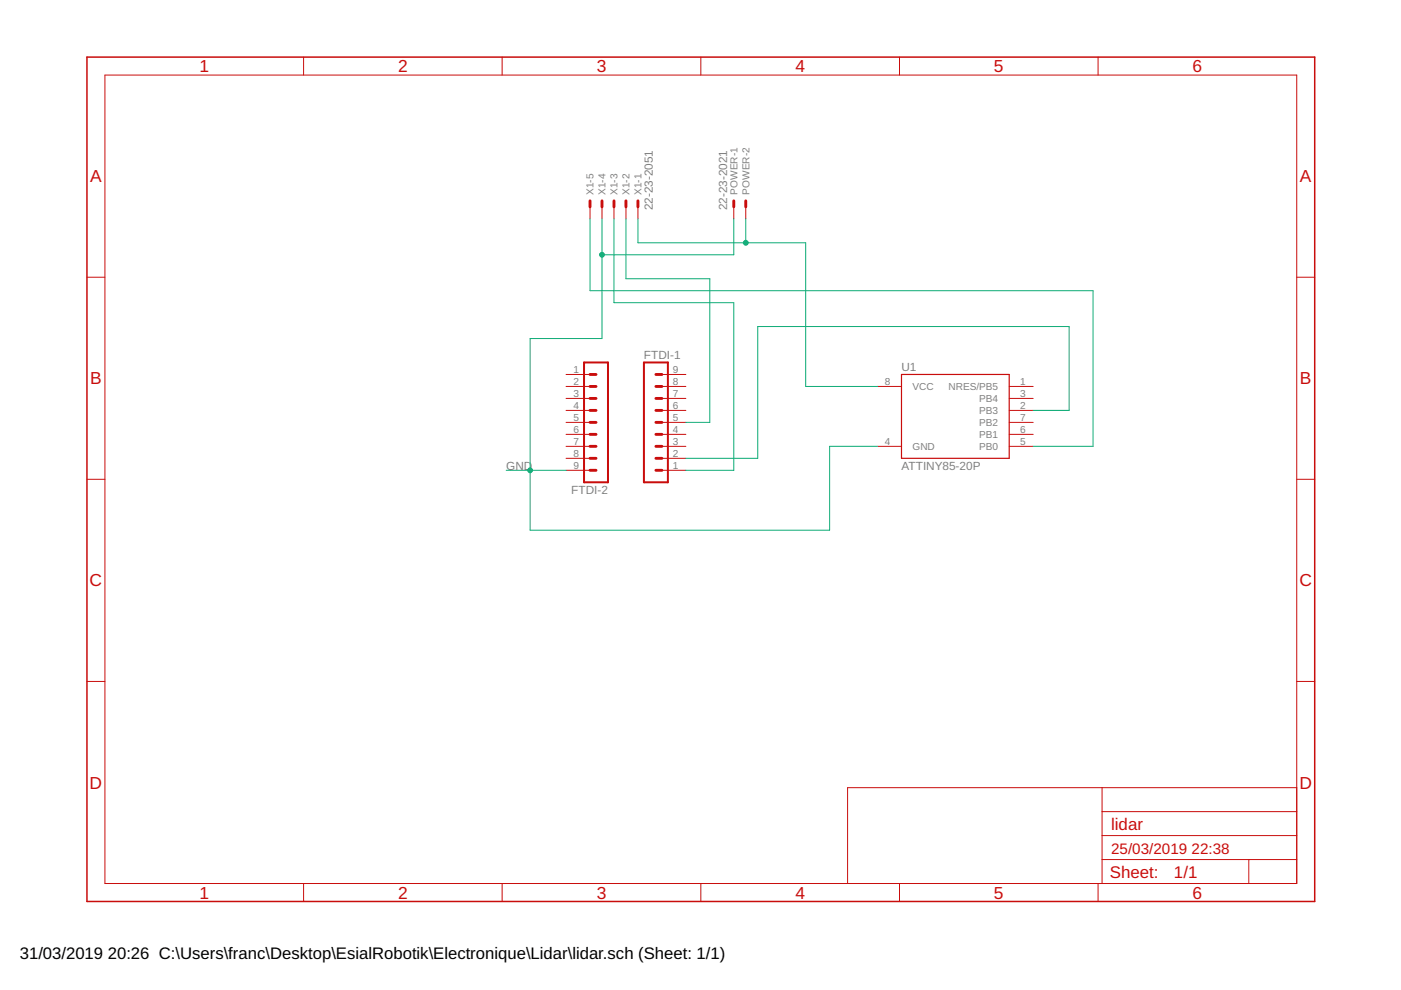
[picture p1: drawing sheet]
<?xml version="1.0" encoding="utf-8"?>
<!DOCTYPE eagle SYSTEM "eagle.dtd">
<eagle version="9.3.0">
<drawing>
<settings>
<setting alwaysvectorfont="no"/>
<setting verticaltext="up"/>
</settings>
<grid distance="0.1" unitdist="inch" unit="inch" style="lines" multiple="1" display="no" altdistance="0.01" altunitdist="inch" altunit="inch"/>
<schematic xreflabel="%F%N/%S.%C%R" xrefpart="/%S.%C%R">
<libraries>
<library name="frames">
<symbols>
<symbol name="A4L-LOC">
<wire x1="256.54" y1="3.81" x2="256.54" y2="8.89" width="0.1016" layer="94"/>
<wire x1="256.54" y1="8.89" x2="256.54" y2="13.97" width="0.1016" layer="94"/>
<wire x1="256.54" y1="13.97" x2="256.54" y2="19.05" width="0.1016" layer="94"/>
<wire x1="256.54" y1="19.05" x2="256.54" y2="24.13" width="0.1016" layer="94"/>
<wire x1="161.29" y1="3.81" x2="161.29" y2="24.13" width="0.1016" layer="94"/>
<wire x1="161.29" y1="24.13" x2="215.265" y2="24.13" width="0.1016" layer="94"/>
<wire x1="215.265" y1="24.13" x2="256.54" y2="24.13" width="0.1016" layer="94"/>
<wire x1="246.38" y1="3.81" x2="246.38" y2="8.89" width="0.1016" layer="94"/>
<wire x1="246.38" y1="8.89" x2="256.54" y2="8.89" width="0.1016" layer="94"/>
<wire x1="246.38" y1="8.89" x2="215.265" y2="8.89" width="0.1016" layer="94"/>
<wire x1="215.265" y1="8.89" x2="215.265" y2="3.81" width="0.1016" layer="94"/>
<wire x1="215.265" y1="8.89" x2="215.265" y2="13.97" width="0.1016" layer="94"/>
<wire x1="215.265" y1="13.97" x2="256.54" y2="13.97" width="0.1016" layer="94"/>
<wire x1="215.265" y1="13.97" x2="215.265" y2="19.05" width="0.1016" layer="94"/>
<wire x1="215.265" y1="19.05" x2="256.54" y2="19.05" width="0.1016" layer="94"/>
<wire x1="215.265" y1="19.05" x2="215.265" y2="24.13" width="0.1016" layer="94"/>
<text x="217.17" y="15.24" size="2.54" layer="94">&gt;DRAWING_NAME</text>
<text x="217.17" y="10.16" size="2.286" layer="94">&gt;LAST_DATE_TIME</text>
<text x="230.505" y="5.08" size="2.54" layer="94">&gt;SHEET</text>
<text x="216.916" y="4.953" size="2.54" layer="94">Sheet:</text>
<frame x1="0" y1="0" x2="260.35" y2="179.07" columns="6" rows="4" layer="94"/>
</symbol>
</symbols>
<devicesets>
<deviceset name="A4L-LOC" prefix="FRAME" uservalue="yes">
<gates>
<gate name="G$1" symbol="A4L-LOC" x="0" y="0"/>
</gates>
<devices>
<device name="">
<technologies>
<technology name=""/>
</technologies>
</device>
</devices>
</deviceset>
</devicesets>
</library>
<library name="con-lstb">
<symbols>
<symbol name="MA09-1">
<wire x1="3.81" y1="-12.7" x2="-1.27" y2="-12.7" width="0.4064" layer="94"/>
<wire x1="1.27" y1="-5.08" x2="2.54" y2="-5.08" width="0.6096" layer="94"/>
<wire x1="1.27" y1="-7.62" x2="2.54" y2="-7.62" width="0.6096" layer="94"/>
<wire x1="1.27" y1="-10.16" x2="2.54" y2="-10.16" width="0.6096" layer="94"/>
<wire x1="1.27" y1="0" x2="2.54" y2="0" width="0.6096" layer="94"/>
<wire x1="1.27" y1="-2.54" x2="2.54" y2="-2.54" width="0.6096" layer="94"/>
<wire x1="1.27" y1="7.62" x2="2.54" y2="7.62" width="0.6096" layer="94"/>
<wire x1="1.27" y1="5.08" x2="2.54" y2="5.08" width="0.6096" layer="94"/>
<wire x1="1.27" y1="2.54" x2="2.54" y2="2.54" width="0.6096" layer="94"/>
<wire x1="1.27" y1="10.16" x2="2.54" y2="10.16" width="0.6096" layer="94"/>
<wire x1="-1.27" y1="12.7" x2="-1.27" y2="-12.7" width="0.4064" layer="94"/>
<wire x1="3.81" y1="-12.7" x2="3.81" y2="12.7" width="0.4064" layer="94"/>
<wire x1="-1.27" y1="12.7" x2="3.81" y2="12.7" width="0.4064" layer="94"/>
<text x="-1.27" y="-15.24" size="1.778" layer="96">&gt;VALUE</text>
<text x="-1.27" y="13.462" size="1.778" layer="95">&gt;NAME</text>
<pin name="1" x="7.62" y="-10.16" visible="pad" length="middle" direction="pas" swaplevel="1" rot="R180"/>
<pin name="2" x="7.62" y="-7.62" visible="pad" length="middle" direction="pas" swaplevel="1" rot="R180"/>
<pin name="3" x="7.62" y="-5.08" visible="pad" length="middle" direction="pas" swaplevel="1" rot="R180"/>
<pin name="4" x="7.62" y="-2.54" visible="pad" length="middle" direction="pas" swaplevel="1" rot="R180"/>
<pin name="5" x="7.62" y="0" visible="pad" length="middle" direction="pas" swaplevel="1" rot="R180"/>
<pin name="6" x="7.62" y="2.54" visible="pad" length="middle" direction="pas" swaplevel="1" rot="R180"/>
<pin name="7" x="7.62" y="5.08" visible="pad" length="middle" direction="pas" swaplevel="1" rot="R180"/>
<pin name="8" x="7.62" y="7.62" visible="pad" length="middle" direction="pas" swaplevel="1" rot="R180"/>
<pin name="9" x="7.62" y="10.16" visible="pad" length="middle" direction="pas" swaplevel="1" rot="R180"/>
</symbol>
</symbols>
<devicesets>
<deviceset name="MA09-1" prefix="SV" uservalue="yes">
<gates>
<gate name="1" symbol="MA09-1" x="0" y="0"/>
</gates>
<devices>
<device name="" package="MA09-1">
<connects>
<connect gate="1" pin="1" pad="1"/>
<connect gate="1" pin="2" pad="2"/>
<connect gate="1" pin="3" pad="3"/>
<connect gate="1" pin="4" pad="4"/>
<connect gate="1" pin="5" pad="5"/>
<connect gate="1" pin="6" pad="6"/>
<connect gate="1" pin="7" pad="7"/>
<connect gate="1" pin="8" pad="8"/>
<connect gate="1" pin="9" pad="9"/>
</connects>
<package3dinstances>
<package3dinstance package3d_urn="urn:adsk.eagle:package:8350/1"/>
</package3dinstances>
<technologies>
<technology name="">
<attribute name="MF" value="" constant="no"/>
<attribute name="MPN" value="" constant="no"/>
<attribute name="OC_FARNELL" value="unknown" constant="no"/>
<attribute name="OC_NEWARK" value="unknown" constant="no"/>
</technology>
</technologies>
</device>
</devices>
</deviceset>
</devicesets>
</library>
<library name="_hhn_attiny25_45_85">
<symbols>
<symbol name="ATTINY25_45_85">
<wire x1="-10.16" y1="7.62" x2="12.7" y2="7.62" width="0.254" layer="94"/>
<wire x1="12.7" y1="7.62" x2="12.7" y2="-10.16" width="0.254" layer="94"/>
<wire x1="12.7" y1="-10.16" x2="-10.16" y2="-10.16" width="0.254" layer="94"/>
<wire x1="-10.16" y1="-10.16" x2="-10.16" y2="7.62" width="0.254" layer="94"/>
<text x="-10.16" y="8.382" size="1.778" layer="95">&gt;NAME</text>
<text x="-10.16" y="-12.7" size="1.778" layer="96">&gt;VALUE</text>
<pin name="PB0" x="17.78" y="-7.62" length="middle" rot="R180"/>
<pin name="PB1" x="17.78" y="-5.08" length="middle" rot="R180"/>
<pin name="PB2" x="17.78" y="-2.54" length="middle" rot="R180"/>
<pin name="PB3" x="17.78" y="0" length="middle" rot="R180"/>
<pin name="PB4" x="17.78" y="2.54" length="middle" rot="R180"/>
<pin name="NRES/PB5" x="17.78" y="5.08" length="middle" rot="R180"/>
<pin name="VCC" x="-15.24" y="5.08" length="middle" direction="pwr"/>
<pin name="GND" x="-15.24" y="-7.62" length="middle" direction="pwr"/>
</symbol>
</symbols>
<devicesets>
<deviceset name="ATTINY85*" prefix="U">
<gates>
<gate name="G$1" symbol="ATTINY25_45_85" x="0" y="0"/>
</gates>
<devices>
<device name="P" package="PDIP08_300MIL">
<connects>
<connect gate="G$1" pin="GND" pad="4"/>
<connect gate="G$1" pin="NRES/PB5" pad="1"/>
<connect gate="G$1" pin="PB0" pad="5"/>
<connect gate="G$1" pin="PB1" pad="6"/>
<connect gate="G$1" pin="PB2" pad="7"/>
<connect gate="G$1" pin="PB3" pad="2"/>
<connect gate="G$1" pin="PB4" pad="3"/>
<connect gate="G$1" pin="VCC" pad="8"/>
</connects>
<technologies>
<technology name="-"/>
<technology name="-20"/>
<technology name="V-10"/>
</technologies>
</device>
<device name="S" package="SOIC8_EIAJ_208MIL">
<connects>
<connect gate="G$1" pin="GND" pad="4"/>
<connect gate="G$1" pin="NRES/PB5" pad="1"/>
<connect gate="G$1" pin="PB0" pad="5"/>
<connect gate="G$1" pin="PB1" pad="6"/>
<connect gate="G$1" pin="PB2" pad="7"/>
<connect gate="G$1" pin="PB3" pad="2"/>
<connect gate="G$1" pin="PB4" pad="3"/>
<connect gate="G$1" pin="VCC" pad="8"/>
</connects>
<technologies>
<technology name="-"/>
<technology name="-20"/>
<technology name="V-10"/>
</technologies>
</device>
</devices>
</deviceset>
</devicesets>
</library>
<library name="con-molex">
<symbols>
<symbol name="MV">
<wire x1="1.27" y1="0" x2="0" y2="0" width="0.6096" layer="94"/>
<text x="2.54" y="-0.762" size="1.524" layer="95">&gt;NAME</text>
<text x="-0.762" y="1.397" size="1.778" layer="96">&gt;VALUE</text>
<pin name="S" x="-2.54" y="0" visible="off" length="short" direction="pas"/>
</symbol>
<symbol name="M">
<wire x1="1.27" y1="0" x2="0" y2="0" width="0.6096" layer="94"/>
<text x="2.54" y="-0.762" size="1.524" layer="95">&gt;NAME</text>
<pin name="S" x="-2.54" y="0" visible="off" length="short" direction="pas"/>
</symbol>
</symbols>
<devicesets>
<deviceset name="22-23-2051" prefix="X">
<gates>
<gate name="-1" symbol="MV" x="0" y="5.08" addlevel="always" swaplevel="1"/>
<gate name="-2" symbol="M" x="0" y="2.54" addlevel="always" swaplevel="1"/>
<gate name="-3" symbol="M" x="0" y="0" addlevel="always" swaplevel="1"/>
<gate name="-4" symbol="M" x="0" y="-2.54" addlevel="always" swaplevel="1"/>
<gate name="-5" symbol="M" x="0" y="-5.08" addlevel="always" swaplevel="1"/>
</gates>
<devices>
<device name="" package="22-23-2051">
<connects>
<connect gate="-1" pin="S" pad="1"/>
<connect gate="-2" pin="S" pad="2"/>
<connect gate="-3" pin="S" pad="3"/>
<connect gate="-4" pin="S" pad="4"/>
<connect gate="-5" pin="S" pad="5"/>
</connects>
<technologies>
<technology name="">
<attribute name="MF" value="MOLEX" constant="no"/>
<attribute name="MPN" value="22-23-2051" constant="no"/>
<attribute name="OC_FARNELL" value="1462952" constant="no"/>
<attribute name="OC_NEWARK" value="38C9178" constant="no"/>
</technology>
</technologies>
</device>
</devices>
</deviceset>
<deviceset name="22-23-2021" prefix="X">
<gates>
<gate name="-1" symbol="MV" x="0" y="0" addlevel="always" swaplevel="1"/>
<gate name="-2" symbol="M" x="0" y="-2.54" addlevel="always" swaplevel="1"/>
</gates>
<devices>
<device name="" package="22-23-2021">
<connects>
<connect gate="-1" pin="S" pad="1"/>
<connect gate="-2" pin="S" pad="2"/>
</connects>
<technologies>
<technology name="">
<attribute name="MF" value="MOLEX" constant="no"/>
<attribute name="MPN" value="22-23-2021" constant="no"/>
<attribute name="OC_FARNELL" value="1462926" constant="no"/>
<attribute name="OC_NEWARK" value="25C3832" constant="no"/>
</technology>
</technologies>
</device>
</devices>
</deviceset>
</devicesets>
</library>
</libraries>
<attributes>
</attributes>
<variantdefs>
</variantdefs>
<classes>
<class number="0" name="default" width="0" drill="0">
</class>
</classes>
<parts>
<part name="FRAME1" library="frames" deviceset="A4L-LOC" device=""/>
<part name="FTDI-1" library="con-lstb" deviceset="MA09-1" device="" package3d_urn="urn:adsk.eagle:package:8350/1"/>
<part name="FTDI-2" library="con-lstb" deviceset="MA09-1" device="" package3d_urn="urn:adsk.eagle:package:8350/1"/>
<part name="U1" library="_hhn_attiny25_45_85" deviceset="ATTINY85*" device="P" technology="-20"/>
<part name="X1" library="con-molex" deviceset="22-23-2051" device=""/>
<part name="POWER" library="con-molex" deviceset="22-23-2021" device=""/>
</parts>
<sheets>
<sheet>
<plain>
</plain>
<instances>
<instance part="FRAME1" gate="G$1" x="0" y="0" smashed="yes">
<attribute name="DRAWING_NAME" x="217.17" y="15.24" size="2.54" layer="94"/>
<attribute name="LAST_DATE_TIME" x="217.17" y="10.16" size="2.286" layer="94"/>
<attribute name="SHEET" x="230.505" y="5.08" size="2.54" layer="94"/>
</instance>
<instance part="FTDI-1" gate="1" x="119.38" y="101.6" smashed="yes">
<attribute name="VALUE" x="118.11" y="86.36" size="1.778" layer="96"/>
<attribute name="NAME" x="118.11" y="115.062" size="1.778" layer="95"/>
</instance>
<instance part="FTDI-2" gate="1" x="109.22" y="101.6" smashed="yes" rot="R180">
<attribute name="VALUE" x="110.49" y="116.84" size="1.778" layer="96" rot="R180"/>
<attribute name="NAME" x="110.49" y="88.138" size="1.778" layer="95" rot="R180"/>
</instance>
<instance part="U1" gate="G$1" x="182.88" y="104.14" smashed="yes">
<attribute name="NAME" x="172.72" y="112.522" size="1.778" layer="95"/>
<attribute name="VALUE" x="172.72" y="91.44" size="1.778" layer="96"/>
</instance>
<instance part="X1" gate="-1" x="116.84" y="147.32" smashed="yes" rot="MR90">
<attribute name="NAME" x="116.078" y="149.86" size="1.524" layer="95" rot="MR90"/>
<attribute name="VALUE" x="118.237" y="146.558" size="1.778" layer="96" rot="MR90"/>
</instance>
<instance part="X1" gate="-2" x="114.3" y="147.32" smashed="yes" rot="MR90">
<attribute name="NAME" x="113.538" y="149.86" size="1.524" layer="95" rot="MR90"/>
</instance>
<instance part="X1" gate="-3" x="111.76" y="147.32" smashed="yes" rot="MR90">
<attribute name="NAME" x="110.998" y="149.86" size="1.524" layer="95" rot="MR90"/>
</instance>
<instance part="X1" gate="-4" x="109.22" y="147.32" smashed="yes" rot="MR90">
<attribute name="NAME" x="108.458" y="149.86" size="1.524" layer="95" rot="MR90"/>
</instance>
<instance part="X1" gate="-5" x="106.68" y="147.32" smashed="yes" rot="MR90">
<attribute name="NAME" x="105.918" y="149.86" size="1.524" layer="95" rot="MR90"/>
</instance>
<instance part="POWER" gate="-1" x="137.16" y="147.32" smashed="yes" rot="R90">
<attribute name="NAME" x="137.922" y="149.86" size="1.524" layer="95" rot="R90"/>
<attribute name="VALUE" x="135.763" y="146.558" size="1.778" layer="96" rot="R90"/>
</instance>
<instance part="POWER" gate="-2" x="139.7" y="147.32" smashed="yes" rot="R90">
<attribute name="NAME" x="140.462" y="149.86" size="1.524" layer="95" rot="R90"/>
</instance>
</instances>
<busses>
</busses>
<nets>
<net name="GND" class="0">
<segment>
<pinref part="U1" gate="G$1" pin="GND"/>
<wire x1="167.64" y1="96.52" x2="157.48" y2="96.52" width="0.1524" layer="91"/>
<wire x1="157.48" y1="96.52" x2="157.48" y2="78.74" width="0.1524" layer="91"/>
<wire x1="157.48" y1="78.74" x2="93.98" y2="78.74" width="0.1524" layer="91"/>
<wire x1="93.98" y1="78.74" x2="93.98" y2="91.44" width="0.1524" layer="91"/>
<pinref part="FTDI-2" gate="1" pin="9"/>
<wire x1="93.98" y1="91.44" x2="101.6" y2="91.44" width="0.1524" layer="91"/>
<pinref part="X1" gate="-4" pin="S"/>
<wire x1="109.22" y1="144.78" x2="109.22" y2="137.16" width="0.1524" layer="91"/>
<wire x1="109.22" y1="137.16" x2="109.22" y2="119.38" width="0.1524" layer="91"/>
<wire x1="109.22" y1="119.38" x2="93.98" y2="119.38" width="0.1524" layer="91"/>
<wire x1="93.98" y1="119.38" x2="93.98" y2="91.44" width="0.1524" layer="91"/>
<junction x="93.98" y="91.44"/>
<pinref part="POWER" gate="-1" pin="S"/>
<wire x1="137.16" y1="144.78" x2="137.16" y2="137.16" width="0.1524" layer="91"/>
<wire x1="137.16" y1="137.16" x2="109.22" y2="137.16" width="0.1524" layer="91"/>
<junction x="109.22" y="137.16"/>
<wire x1="93.98" y1="91.44" x2="88.9" y2="91.44" width="0.1524" layer="91"/>
<label x="88.9" y="91.44" size="1.778" layer="95"/>
</segment>
</net>
<net name="N$2" class="0">
<segment>
<pinref part="U1" gate="G$1" pin="PB3"/>
<wire x1="200.66" y1="104.14" x2="208.28" y2="104.14" width="0.1524" layer="91"/>
<wire x1="208.28" y1="104.14" x2="208.28" y2="121.92" width="0.1524" layer="91"/>
<wire x1="208.28" y1="121.92" x2="142.24" y2="121.92" width="0.1524" layer="91"/>
<wire x1="142.24" y1="121.92" x2="142.24" y2="93.98" width="0.1524" layer="91"/>
<pinref part="FTDI-1" gate="1" pin="2"/>
<wire x1="142.24" y1="93.98" x2="127" y2="93.98" width="0.1524" layer="91"/>
</segment>
</net>
<net name="N$3" class="0">
<segment>
<pinref part="U1" gate="G$1" pin="VCC"/>
<wire x1="167.64" y1="109.22" x2="152.4" y2="109.22" width="0.1524" layer="91"/>
<wire x1="152.4" y1="109.22" x2="152.4" y2="139.7" width="0.1524" layer="91"/>
<wire x1="152.4" y1="139.7" x2="139.7" y2="139.7" width="0.1524" layer="91"/>
<pinref part="X1" gate="-1" pin="S"/>
<wire x1="139.7" y1="139.7" x2="116.84" y2="139.7" width="0.1524" layer="91"/>
<wire x1="116.84" y1="139.7" x2="116.84" y2="144.78" width="0.1524" layer="91"/>
<pinref part="POWER" gate="-2" pin="S"/>
<wire x1="139.7" y1="144.78" x2="139.7" y2="139.7" width="0.1524" layer="91"/>
<junction x="139.7" y="139.7"/>
</segment>
</net>
<net name="N$4" class="0">
<segment>
<pinref part="FTDI-1" gate="1" pin="5"/>
<wire x1="127" y1="101.6" x2="132.08" y2="101.6" width="0.1524" layer="91"/>
<wire x1="132.08" y1="101.6" x2="132.08" y2="132.08" width="0.1524" layer="91"/>
<pinref part="X1" gate="-2" pin="S"/>
<wire x1="132.08" y1="132.08" x2="114.3" y2="132.08" width="0.1524" layer="91"/>
<wire x1="114.3" y1="132.08" x2="114.3" y2="144.78" width="0.1524" layer="91"/>
</segment>
</net>
<net name="N$5" class="0">
<segment>
<pinref part="FTDI-1" gate="1" pin="1"/>
<wire x1="127" y1="91.44" x2="137.16" y2="91.44" width="0.1524" layer="91"/>
<wire x1="137.16" y1="91.44" x2="137.16" y2="127" width="0.1524" layer="91"/>
<wire x1="137.16" y1="127" x2="111.76" y2="127" width="0.1524" layer="91"/>
<pinref part="X1" gate="-3" pin="S"/>
<wire x1="111.76" y1="127" x2="111.76" y2="144.78" width="0.1524" layer="91"/>
</segment>
</net>
<net name="N$7" class="0">
<segment>
<pinref part="X1" gate="-5" pin="S"/>
<wire x1="106.68" y1="144.78" x2="106.68" y2="129.54" width="0.1524" layer="91"/>
<wire x1="106.68" y1="129.54" x2="213.36" y2="129.54" width="0.1524" layer="91"/>
<pinref part="U1" gate="G$1" pin="PB0"/>
<wire x1="213.36" y1="129.54" x2="213.36" y2="96.52" width="0.1524" layer="91"/>
<wire x1="213.36" y1="96.52" x2="200.66" y2="96.52" width="0.1524" layer="91"/>
</segment>
</net>
</nets>
</sheet>
</sheets>
</schematic>
</drawing>
<compatibility>
<note version="8.2" severity="warning">
Since Version 8.2, EAGLE supports online libraries. The ids
of those online libraries will not be understood (or retained)
with this version.
</note>
<note version="8.3" severity="warning">
Since Version 8.3, EAGLE supports URNs for individual library
assets (packages, symbols, and devices). The URNs of those assets
will not be understood (or retained) with this version.
</note>
<note version="8.3" severity="warning">
Since Version 8.3, EAGLE supports the association of 3D packages
with devices in libraries, schematics, and board files. Those 3D
packages will not be understood (or retained) with this version.
</note>
</compatibility>
</eagle>
